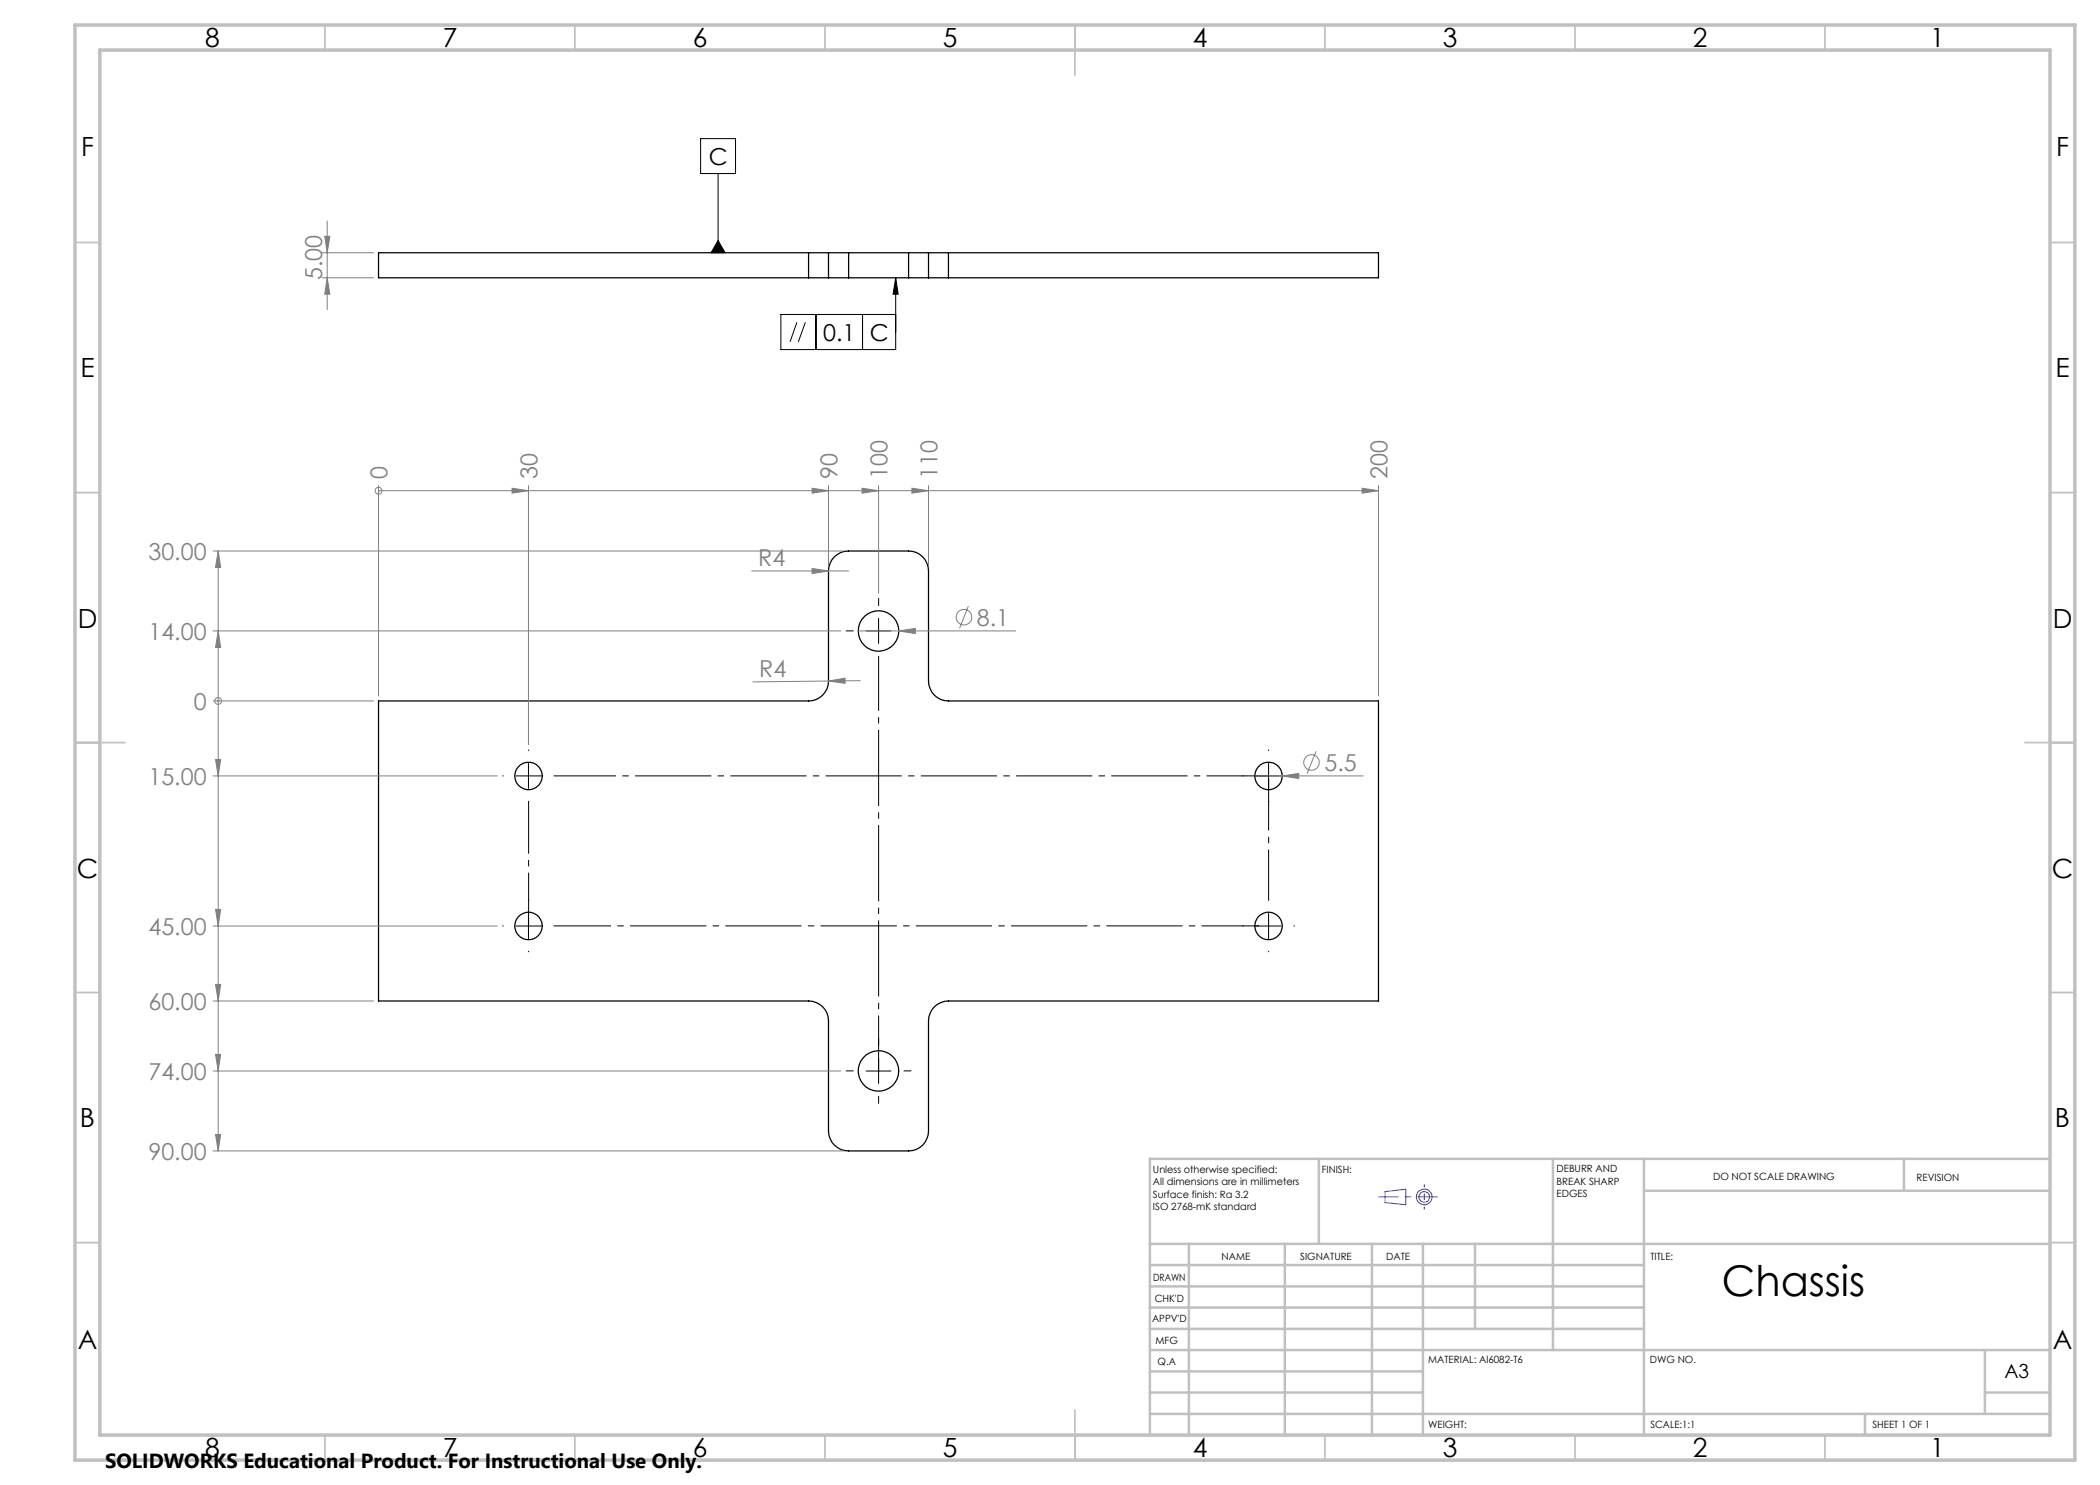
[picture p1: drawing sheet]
<svg xmlns="http://www.w3.org/2000/svg" width="420mm" height="297mm" viewBox="0 0 420 297" stroke-linecap="round" stroke-linejoin="round" font-family="sans-serif">
<g fill="none" stroke="#000" stroke-width=".25">
<path d="M161.7 55.6h4M161.7 50.5h4M161.7 50.5h-86v5.1h86M161.7 50.5v5.1M165.7 55.6h4M165.7 50.5h4M165.7 50.5v5.1M169.7 50.5v5.1M169.7 55.6h12M169.7 50.5h12M181.7 55.6h4M181.7 50.5h4"/>
<path d="M181.7 50.5v5.1M185.7 55.6h4M185.7 50.5h4M185.7 50.5v5.1M189.7 50.5h86v5.1h-86M189.7 50.5v5.1M75.7 140.2h86a4 4 0 0 0 4-4v-22a4 4 0 0 1 4-4h12a4 4 0 0 1 4 4v22a4 4 0 0 0 4 4h86v60h-86a4 4 0 0 0-4 4v22a4 4 0 0 1-4 4h-12a4 4 0 0 1-4-4v-22a4 4 0 0 0-4-4h-86z"/>
<circle cx="175.7" cy="126.2" r="4"/>
<circle cx="105.7" cy="155.2" r="2.75"/>
<circle cx="253.7" cy="155.2" r="2.75"/>
<circle cx="105.7" cy="185.2" r="2.75"/>
<circle cx="253.7" cy="185.2" r="2.75"/>
<circle cx="175.7" cy="214.2" r="4"/>
</g>
<g fill="none" stroke="#808080" stroke-width=".2">
<path d="M64.5 55.6h10.2M64.5 50.5h10.2M64.9 47.3h1.1l-.6 3.2zM65.4 55.6l.6 3.2h-1.1zM65.4 44.2v17.7M75.7 98.1h.1M75.7 97.1v42.1M75.7 98.1h200M102.4 97.6l3.3 .5-3.3 .5zM105.7 97.1v51.8M162.4 97.6l3.3 .5-3.3 .5zM165.7 97.1v16.1"/>
<path d="M172.4 97.6l3.3 .5-3.3 .5zM175.7 97.1v21.5M182.4 97.6l3.3 .5-3.3 .5zM185.7 97.1v16.1M272.4 97.6l3.3 .5-3.3 .5zM275.7 97.1v42.1M42.6 110.2h126.1M43.6 110.2l.5 3.3h-1zM43.6 110.2v120M150.3 114.2h19.4M162.4 113.7l3.3 .5-3.3 .5zM42.6 126.2h125.6"/>
<path d="M43.6 126.2l.5 3.3h-1zM165.7 136.2l3.3-.6v1.1zM165.7 136.2l-15.1 .2M171.7 126.2h31.4M172 136.1l-6.3 .1M179.7 126.2l3.4-.5v1zM193.7 121.2l-1.8 4.5M42.6 155.2h56.8M42.6 140.2h32.1M43.1 151.9h1l-.5 3.3zM43.6 140.2h.1M251 155.2h21.6"/>
<path d="M256.5 155.2l3.3-.5v1zM263.2 150.3l-1.8 4.4M42.6 185.2h56.8M43.1 181.9h1l-.5 3.3zM43.1 196.9h1l-.5 3.3zM42.6 200.2h32.1M42.6 214.2h125.6M43.1 210.9h1l-.5 3.3zM42.6 230.2h126.1M43.1 226.9h1l-.5 3.3z"/>
<circle cx="75.7" cy="98.1" r=".69"/>
<circle cx="192.8" cy="123.4" r="1.56"/>
<circle cx="43.6" cy="140.2" r=".68"/>
<circle cx="262.3" cy="152.5" r="1.55"/>
</g>
<g fill="none" stroke="#000" stroke-width=".2">
<path d="M140.1 27.7h7v7h-7zM143.6 34.7v15.8M143.6 48.1l1.4 2.4h-2.8zM179.1 55.6l.5 3.2h-1zM179.1 55.6v14.3h-22.9v-7h22.9M159.4 64.4l-1.4 4M161.1 64.4l-1.4 4M163.2 62.9v7M172.5 62.9v7M173.2 126.2h5M175.7 123.7v5M103.2 155.2h5"/>
<path d="M105.7 152.7v5M251.2 155.2h5M253.7 152.7v5M103.2 185.2h5M105.7 182.7v5M251.2 185.2h5M253.7 182.7v5M173.2 214.2h5M175.7 211.7v5"/>
</g>
<g fill="none" stroke="#00f" stroke-width=".2">
<path d="M277 238.3l4.2-.5v3.1l-4.2-.4z"/>
<circle cx="284.8" cy="239.4" r="1.06"/>
<circle cx="284.8" cy="239.4" r="1.57"/>
</g>
<g fill="none" stroke="#000" stroke-width=".2" stroke-dasharray="15.2 1.3 1.3 1.3" stroke-linecap="butt">
<path d="M170.7 126.2h-1.5M175.7 121.2v-1.6M180.7 126.2h1.6M100.7 155.2h-.2M105.7 150.2v-.3M248.7 155.2h-.2M253.7 150.2v-.3M258.7 155.2h.3M253.7 160.2v.2M100.7 185.2h-.2M105.7 180.2v-.3M105.7 190.2v.2"/>
<path d="M248.7 185.2h-.2M253.7 190.2v.2M258.7 185.2h.3M170.7 214.2h-1.5M175.7 209.2v-1.6M175.7 219.2v1.5M180.7 214.2h1.6"/>
</g>
<path d="M110.7 185.2h141.1" fill="none" stroke="#000" stroke-width=".2" stroke-dasharray="15.2 1.3 1.3 1.3" stroke-dashoffset="3.8" stroke-linecap="butt"/>
<path d="M253.7 180.2v-24.4" fill="none" stroke="#000" stroke-width=".2" stroke-dasharray="15.2 1.3 1.3 1.3" stroke-dashoffset="5" stroke-linecap="butt"/>
<path d="M105.7 160.2v24.9" fill="none" stroke="#000" stroke-width=".2" stroke-dasharray="15.2 1.3 1.3 1.3" stroke-dashoffset="4.7" stroke-linecap="butt"/>
<path d="M110.7 155.2h143.1" fill="none" stroke="#000" stroke-width=".2" stroke-dasharray="15.2 1.3 1.3 1.3" stroke-dashoffset="2.8" stroke-linecap="butt"/>
<path d="M175.7 131.2v82.9" fill="none" stroke="#000" stroke-width=".2" stroke-dasharray="15.2 1.3 1.3 1.3" stroke-dashoffset="4.3" stroke-linecap="butt"/>
<path d="M284.9 236.9v5" fill="none" stroke="#00f" stroke-width=".2" stroke-dasharray="15.2 1.3 1.3 1.3" stroke-dashoffset="14.6" stroke-linecap="butt"/>
<path d="M287.5 239.4h-11.8" fill="none" stroke="#00f" stroke-width=".2" stroke-dasharray="15.2 1.3 1.3 1.3" stroke-dashoffset="11.2" stroke-linecap="butt"/>
<g fill="none" stroke="#c0c0c0" stroke-width=".35">
<path d="M65 5v5M115 5v5M165 5v5M215 5v10M265 5v5M315 5v5M365 5v5M15 48.5h5M410 48.5h5M15 98.5h5M410 98.5h5M15 148.5h10"/>
<path d="M405 148.5h10M15 198.5h5M410 198.5h5M15 248.5h5M410 248.5h5M65 287v5M115 287v5M165 287v5M215 282v10M265 287v5M315 287v5M365 287v5"/>
</g>
<g fill="none" stroke="#c0c0c0" stroke-width=".5">
<path d="M263.8 231.8v17M310.6 231.8v38.2M328.8 231.8v55.2M328.8 238.2h81.2M380.8 231.8v6.4M410 231.8h-180v55.2M230 248.8h180M230 257.3h98.8M230 253h98.8M237.8 248.8v38.2M257 248.8v38.2M274.4 248.8v38.2"/>
<path d="M284.6 248.8v38.2M295 248.8v17M230 265.8h98.8M230 261.5h98.8M230 278.5h54.6M230 274.3h54.6M230 270h180M397 278.5h13M397 270v12.8M230 282.8h180M373 282.8v4.2"/>
</g>
<path d="M15 5h400v287h-400zM20 10h390v277h-390z" fill="none" stroke="#c0c0c0" stroke-width=".7"/>
<path d="M179.1 55.6l.5 3.2h-1zM143.6 48.1l1.4 2.4h-2.8z" fill="#000"/>
<g fill="#808080">
<path d="M162.4 113.7l3.3 .5-3.3 .5z"/>
<path d="M179.7 126.2l3.4-.5v1z"/>
<path d="M256.5 155.2l3.3-.5v1z"/>
<path d="M165.7 136.2l3.3-.6v1.1z"/>
<path d="M65.4 55.6l.6 3.2h-1.1zM64.9 47.3h1.1l-.6 3.2z"/>
<path d="M43.6 126.2l.5 3.3h-1zM43.6 110.2l.5 3.3h-1zM43.1 151.9h1l-.5 3.3zM43.1 181.9h1l-.5 3.3zM43.1 196.9h1l-.5 3.3zM43.1 210.9h1l-.5 3.3zM43.1 226.9h1l-.5 3.3z"/>
<path d="M102.4 97.6l3.3 .5-3.3 .5zM162.4 97.6l3.3 .5-3.3 .5zM172.4 97.6l3.3 .5-3.3 .5zM182.4 97.6l3.3 .5-3.3 .5zM272.4 97.6l3.3 .5-3.3 .5z"/>
</g>
<text font-size="8.5" x="344.4" y="259.2">Chassis</text>
<g font-size="5.3">
<text x="41" y="9.5">8</text>
<text x="88.5" y="9.5">7</text>
<text x="138.5" y="9.5">6</text>
<text x="188.5" y="9.5">5</text>
<text x="238.5" y="9.5">4</text>
<text x="288.5" y="9.5">3</text>
<text x="338.5" y="9.5">2</text>
<text x="386" y="9.5">1</text>
<text x="16.2" y="31.2">F</text>
<text x="411.2" y="31.2">F</text>
<text x="16.1" y="75.5">E</text>
<text x="411.1" y="75.5">E</text>
<text x="15.5" y="125.5">D</text>
<text x="410.5" y="125.5">D</text>
<text x="15.4" y="175.5">C</text>
<text x="410.4" y="175.5">C</text>
<text x="16" y="225.5">B</text>
<text x="411" y="225.5">B</text>
<text x="15.5" y="269.7">A</text>
<text x="410.5" y="269.7">A</text>
<text x="41" y="291.5">8</text>
<text x="88.5" y="291.5">7</text>
<text x="138.5" y="291.5">6</text>
<text x="188.5" y="291.5">5</text>
<text x="238.5" y="291.5">4</text>
<text x="288.5" y="291.5">3</text>
<text x="338.5" y="291.5">2</text>
<text x="386" y="291.5">1</text>
</g>
<g font-size="4.7">
<text x="141.7" y="33">C</text>
<text x="164.6" y="68.2">0.1</text>
<text x="173.9" y="68.2">C</text>
</g>
<g font-size="4.7" fill="#808080">
<text x="64.5" y="56" transform="rotate(-90 64.5 56)">5.00</text>
<text x="77.5" y="95.8" transform="rotate(-90 77.5 95.8)">0</text>
<text x="107.5" y="95.8" transform="rotate(-90 107.5 95.8)">30</text>
<text x="167.5" y="95.8" transform="rotate(-90 167.5 95.8)">90</text>
<text x="177.5" y="95.8" transform="rotate(-90 177.5 95.8)">100</text>
<text x="187.5" y="95.8" transform="rotate(-90 187.5 95.8)">110</text>
<text x="277.5" y="95.8" transform="rotate(-90 277.5 95.8)">200</text>
<text x="29.7" y="111.9">30.00</text>
<text x="151.6" y="113.2">R4</text>
<text x="195.4" y="125.1">8.1</text>
<text x="29.7" y="127.9">14.00</text>
<text x="151.9" y="135.3">R4</text>
<text x="38.7" y="141.9">0</text>
<text x="264.9" y="154.2">5.5</text>
<text x="29.7" y="156.9">15.00</text>
<text x="29.7" y="186.9">45.00</text>
<text x="29.7" y="201.9">60.00</text>
<text x="29.7" y="215.9">74.00</text>
<text x="29.7" y="231.9">90.00</text>
</g>
<text font-size="4.1" x="21" y="293.7">SOLIDWORKS Educational Product. For Instructional Use Only.</text>
<text font-size="3.9" x="400.9" y="275.5">A3</text>
<g font-size="2">
<text x="230.6" y="234.6">Unless otherwise specified:</text>
<text x="230.6" y="237.1">All dimensions are in millimeters</text>
<text x="230.6" y="239.6">Surface finish: Ra 3.2</text>
<text x="264.4" y="234.6">FINISH:</text>
<text x="311.3" y="234.5">DEBURR AND</text>
<text x="311.3" y="237">BREAK SHARP</text>
<text x="311.3" y="239.5">EDGES</text>
<text x="342.6" y="236">DO NOT SCALE DRAWING</text>
<text x="383.3" y="236.2">REVISION</text>
<text x="230.6" y="242.1">ISO 2768-mK standard</text>
<text x="244.3" y="252">NAME</text>
<text x="260" y="251.9">SIGNATURE</text>
<text x="277.2" y="251.9">DATE</text>
<text x="330.1" y="251.9">TITLE:</text>
<text x="230.6" y="256.1">DRAWN</text>
<text x="230.9" y="260.3">CHK'D</text>
<text x="230.4" y="264.4">APPV'D</text>
<text x="231.1" y="268.8">MFG</text>
<text x="231.5" y="273">Q.A</text>
<text x="285.6" y="272.5">MATERIAL: Al6082-T6</text>
<text x="330" y="272.5">DWG NO.</text>
<text x="285.6" y="285.5">WEIGHT:</text>
<text x="330.1" y="285.6">SCALE:1:1</text>
<text x="374.5" y="285.6">SHEET 1 OF 1</text>
</g>
</svg>
